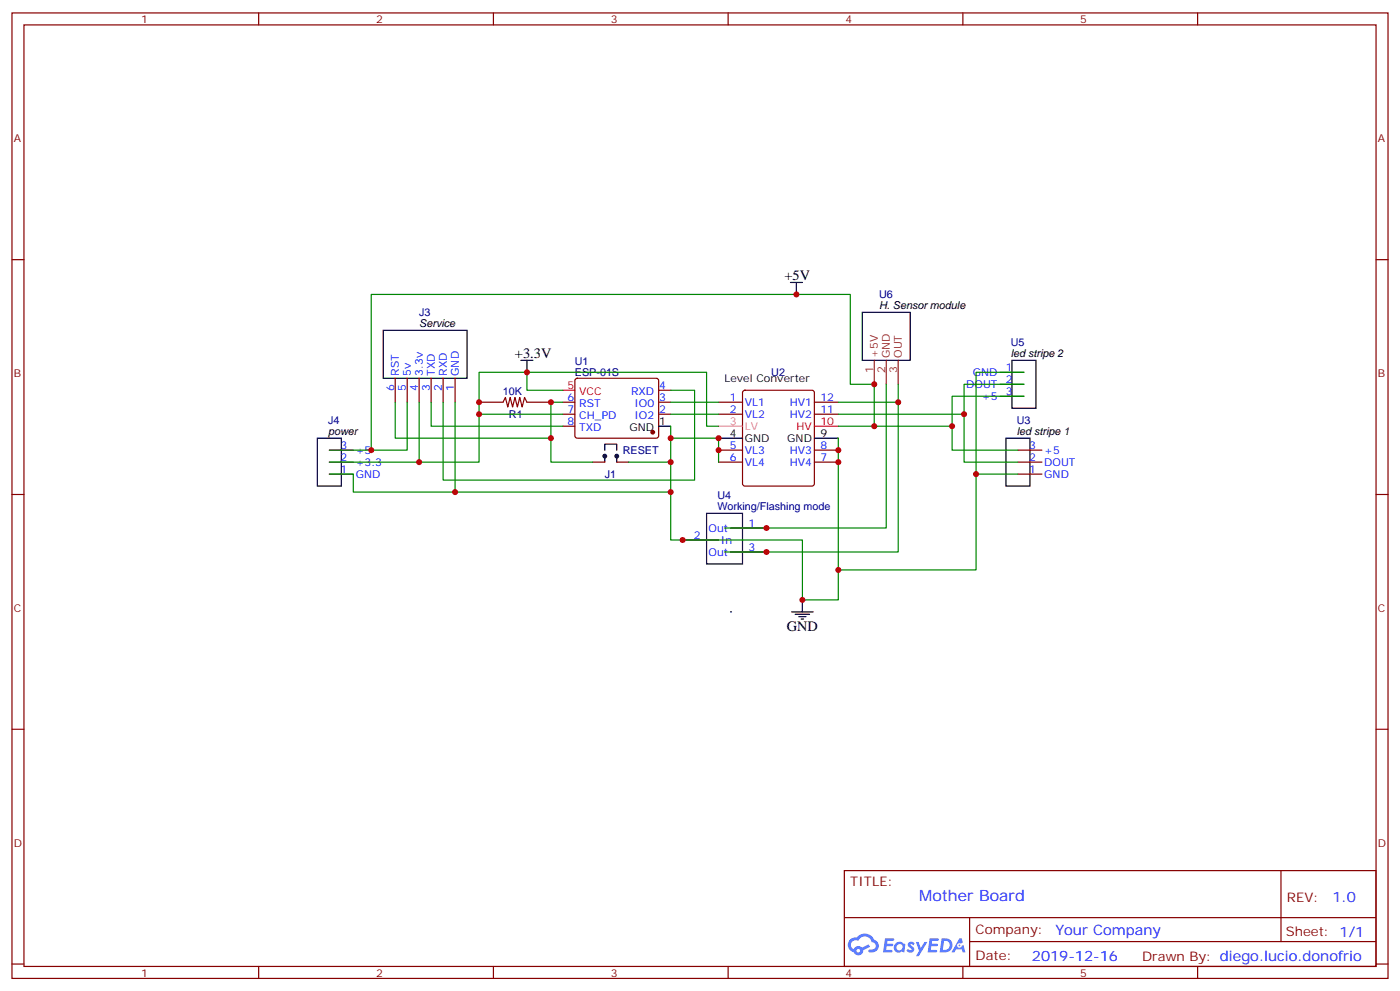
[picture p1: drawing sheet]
<svg xmlns="http://www.w3.org/2000/svg" width="412mm" height="292mm" viewBox="0 0 412 292" stroke-linecap="round" stroke-linejoin="round" font-family="sans-serif">
<g fill="none" stroke="#870000" stroke-width=".35">
<path d="M3.5 3.8h405.4v284.3h-405.4zM7.1 7.3h398.2v277.3h-398.2zM76.2 3.8v3.5M145.3 3.8v3.5M214.5 3.8v3.5M283.6 3.8v3.5M352.8 3.8v3.5M3.5 76.5h3.6M405.3 76.5h3.6M3.5 145.6h3.6M405.3 145.6h3.6M3.5 214.8h3.6"/>
<path d="M405.3 214.8h3.6M248.7 256.4h156.6v28.2h-156.6zM377.3 256.4v20.9M248.7 270.2h156.5M285.6 277.3h119.6M285.6 270.2v14.2M3.5 283.9h3.6M76.2 284.6v3.5M145.3 284.6v3.5M214.5 284.6v3.5M283.6 284.6v3.5M352.8 284.6v3.5"/>
<path d="M405.3 283.9h3.6"/>
</g>
<g fill="#5487ff">
<path d="M267.7 277.6a1.22 1.22 0 0 1 1.7 .2l-.4 .6a.47 .47 0 0 0-.3-.4 .47 .47 0 0 0-.5 .2l.1 .2a1.14 1.14 0 0 1 .8 1.8 1.14 1.14 0 0 1-1.9 0l-.2-.2 .5-.6 .7 .5a.29 .29 0 0 0 .3-.3 .29 .29 0 0 0-.2-.3 1.04 1.04 0 0 1-.6-1.7z"/>
<path d="M260.7 276.3h2.4l.3 .2-.2 .5-1.8 .1-.1 .8h1.5l.3 .4-.3 .4h-1.6l-.2 1.1h1.7l.2 .3-.2 .3-2.6 .1z"/>
<path d="M273.8 276.3h2.4l.3 .2-.1 .5-1.8 .1-.2 .8h1.6l.3 .4-.4 .4h-1.6l-.1 1.1h1.7l.2 .3-.2 .3-2.6 .1z"/>
<path d="M282.6 276.3h.7l.3 1.3-.6 .3a.69 .69 0 0 0-1 .3 .69 .69 0 0 0 .4 .9 .69 .69 0 0 0 .9-.6l.5-.2 .6 2.2h-.8l-.2-.9h-1.8l-.5 .9h-.8z"/>
<path d="M269.8 277.4h.8l.6 1.8 1.1-1.8h.9l-2.6 4.2h-.8l.9-1.5z"/>
<path d="M277.4 276.3l-.6 4.2h1.3a2.11 2.11 0 0 0 2.5-2.1 2.11 2.11 0 0 0-2.5-2.1zM278.1 277.1a1.39 1.39 0 0 1 1.7 1.4 1.39 1.39 0 0 1-1.8 1.3h-.3z"/>
<path d="M263.7 277.9a1.54 1.54 0 0 0-.1 2.2 1.54 1.54 0 0 0 2.2 .1l.6 .3 .3-2.3-.2-.3h-.4a1.49 1.49 0 0 0-2.4 0zM264 278.9a.94 .94 0 0 1 1.8 0 .94 .94 0 0 1-1.8 0z"/>
<path d="M250.4 276.7a2.18 2.18 0 0 0 1.1 3.7 1.44 1.44 0 0 0 1.6 .9 1.44 1.44 0 0 0 1.2-1.4l2-1.1-.5-.7-1.9 1a1.47 1.47 0 0 0-2.4 .4 1.39 1.39 0 0 1-.7-1.9 1.39 1.39 0 0 1 2-.5 2.12 2.12 0 0 1 2.2-1.3 2.12 2.12 0 0 1 1.9 1.7 1.14 1.14 0 0 1 1.1 1.4 1.14 1.14 0 0 1-1.7 .7 .43 .43 0 0 0-.5 .4 .43 .43 0 0 0 .4 .5 1.98 1.98 0 0 0 2.5-1.2 1.98 1.98 0 0 0-1.2-2.6 3.1 3.1 0 0 0-5.3-.6l-.9 .1zM252.3 280a.55 .55 0 0 1 1.1 0 .55 .55 0 0 1-1.1 0z"/>
<circle cx="282.6" cy="278.4" r=".26"/>
</g>
<path d="M112.9 97.3h24.7v14.1h-24.7zM298.1 106.1h7.1v14.1h-7.1zM93.5 129h7v14.2h-7zM178.2 132.6v-1.8h3.5v1.8M181.7 134.3v1.8M296.3 129h7.1v14.2h-7.1z" fill="none" stroke="#000" stroke-width=".35"/>
<g fill="none" stroke="#870000" stroke-width=".35">
<path d="M116.4 111.4v7.1M119.9 111.4v7.1M123.5 111.4v7.1M127 111.4v7.1M130.5 111.4v7.1M134.1 111.4v7.1M294.6 109.6h7M294.6 113.2h7M294.6 116.7h7M97 139.6h7.1M97 136.1h7.1M97 132.6h7.1"/>
<path d="M299.9 139.6h7M299.9 136.1h7M299.9 132.6h7"/>
</g>
<path d="M178.2 134.3v1.8z" fill="#000" stroke="#000" stroke-width=".35"/>
<circle cx="181.7" cy="134.3" r=".53" fill="#333" stroke="#000" stroke-width=".35"/>
<circle cx="178.2" cy="134.3" r=".53" fill="#000" stroke="#000" stroke-width=".35"/>
<g fill="none" stroke="#870000" stroke-width=".35">
<path d="M141.1 118.5h7.1M155.2 118.5h7.1M165.8 118.5h3.5M169.6 111.6l.4-.2h23.3l.5 .2 .2 .5v16.5l-.7 .4h-23.5l-.5-.7v-16.2zM194 118.5h3.6M194 114.9h3.6M211.7 118.5h7M219 115.1l.4-.2h19.8l.5 .2 .2 .5v26.9l-.2 .5-.5 .2h-19.8l-.5-.3-.2-.4v-26.9zM239.9 118.5h7M165.8 122h3.5M165.8 125.5h3.5M174.6 136.1h3.6"/>
<path d="M181.7 136.1h3.5M194 122h3.6M211.7 136.1h7M211.7 122h7M211.7 132.6h7M239.9 136.1h7M239.9 122h7M239.9 132.6h7M201.1 159h7M218.7 155.5h7.1M218.7 162.6h7.1"/>
</g>
<circle cx="192.3" cy="127.3" r=".53" fill="#870000" stroke="#870000" stroke-width=".35"/>
<g fill="none" stroke="#000" stroke-width=".35">
<path d="M232.8 83.2h3.6M234.6 83.2v3.5M254 92h14.1v14.1h-14.1zM153.5 106.1h3.5M155.2 106.1v3.5M194 125.5h3.6M211.7 129h7M239.9 129h7M204.6 159h7.1M208.1 151.2h10.6v14.9h-10.6zM215.2 155.5h3.5M215.2 162.6h3.5"/>
<path d="M236.4 176.7v3.5M233.2 180.2h6.3M234.2 180.9h4.3M235.3 181.6h2.1M236 182.3h.7"/>
</g>
<path d="M165.8 114.9h3.5M239.9 125.5h7" fill="none" stroke="#f00" stroke-width=".35"/>
<path d="M211.7 125.5h7" fill="none" stroke="#f0f" stroke-width=".35"/>
<path d="M257.5 106.1v7.1M261.1 106.1v7.1M264.6 106.1v7.1" fill="none" stroke="#8c2424" stroke-width=".35"/>
<path d="M148.2 118.5l.7-1.4 .7 2.8 .7-2.8 .7 2.8 .7-2.8 .7 2.8 .7-2.8 .7 2.8 .7-2.8 .7 1.4" fill="none" stroke="#900" stroke-width=".35"/>
<circle cx="215.2" cy="180.2" r=".18" fill="#000"/>
<g fill="none" stroke="#008700" stroke-width=".35">
<path d="M116.4 118.5v10.5h45.9M119.9 118.5v14.1h-22.9M123.5 118.5v17.6h-26.5M127 118.5v7h38.8M134.1 118.5v26.4h63.5v-19.4M155.2 109.6h52.9v15.9h3.6M165.8 114.9h-10.6v-5.3h-14.1v12.4h24.7M165.8 118.5h-3.5v17.6h12.3M197.6 114.9h7v26.5h-74.1v-22.9M197.6 118.5h14.1M261.1 113.2v42.3h-47.7M264.6 113.2v5.3h-17.7"/>
<path d="M264.6 118.5v44.1h-51.2M301.6 116.7h-21.1v15.9h19.4M301.6 113.2h-17.6v22.9h15.9M301.6 109.6h-14.1v30h12.4M97 139.6h7.1v5.3h30M141.1 122v14.1h-17.6M185.2 136.1h12.4M197.6 129h14.1v7.1M197.6 122h14.1M246.9 129v47.7h-10.5v-17.7h-38.8v-14.1M246.9 125.5h10.6v-12.3h-7v-26.5h-141.1v45.9M246.9 122h37.1"/>
<path d="M257.5 125.5h23M287.5 139.6v28.3h-40.6"/>
</g>
<g fill="#c00">
<circle cx="257.5" cy="125.5" r=".88"/>
<circle cx="280.5" cy="125.5" r=".88"/>
<circle cx="211.7" cy="129" r=".88"/>
<circle cx="211.7" cy="132.6" r=".88"/>
<circle cx="197.6" cy="144.9" r=".88"/>
<circle cx="197.6" cy="129" r=".88"/>
<circle cx="141.1" cy="122" r=".88"/>
<circle cx="123.5" cy="136.1" r=".88"/>
<circle cx="162.3" cy="129" r=".88"/>
<circle cx="134.1" cy="144.9" r=".88"/>
<circle cx="155.2" cy="109.6" r=".88"/>
<circle cx="162.3" cy="118.5" r=".88"/>
<circle cx="141.1" cy="118.5" r=".88"/>
<circle cx="197.6" cy="136.1" r=".88"/>
<circle cx="264.6" cy="118.5" r=".88"/>
<circle cx="257.5" cy="113.2" r=".88"/>
<circle cx="109.4" cy="132.6" r=".88"/>
<circle cx="234.6" cy="86.7" r=".88"/>
<circle cx="246.9" cy="136.1" r=".88"/>
<circle cx="246.9" cy="132.6" r=".88"/>
<circle cx="236.4" cy="176.7" r=".88"/>
<circle cx="284" cy="122" r=".88"/>
<circle cx="287.5" cy="139.6" r=".88"/>
<circle cx="246.9" cy="167.9" r=".88"/>
<circle cx="225.8" cy="155.5" r=".88"/>
<circle cx="201.1" cy="159" r=".88"/>
<circle cx="225.8" cy="162.6" r=".88"/>
</g>
<text font-size="4.6" fill="#00f" x="270.8" y="265.4">Mother Board</text>
<g font-size="4.2">
<text x="231.1" y="82.5">+5V</text>
<text x="151.7" y="105.4">+3.3V</text>
<text x="231.8" y="185.8">GND</text>
</g>
<g font-size="4.2" fill="#00f">
<text x="392.5" y="265.7">1.0</text>
<text x="310.9" y="275.2">Your Company</text>
<text x="304" y="283">2019-12-16</text>
</g>
<g font-size="3.9" fill="#800">
<text x="250.5" y="261">TITLE:</text>
<text x="379.1" y="265.7">REV:</text>
<text x="287.4" y="275.2">Company:</text>
<text x="378.7" y="275.8">Sheet: 1/1</text>
<text x="287.4" y="282.9">Date:</text>
<text x="336.4" y="282.9">Drawn By: diego.lucio.donofrio</text>
</g>
<g font-size="3.2" fill="#800">
<text x="41.6" y="6.8">1</text>
<text x="110.8" y="6.8">2</text>
<text x="179.9" y="6.8">3</text>
<text x="249.1" y="6.8">4</text>
<text x="318.2" y="6.8">5</text>
<text x="4.1" y="41.9">A</text>
<text x="405.9" y="41.9">A</text>
<text x="4.1" y="111.1">B</text>
<text x="405.9" y="111.1">B</text>
<text x="4.1" y="180.2">C</text>
<text x="405.9" y="180.2">C</text>
<text x="4.1" y="249.3">D</text>
<text x="405.9" y="249.3">D</text>
<text x="41.6" y="287.6">1</text>
<text x="110.8" y="287.6">2</text>
<text x="179.9" y="287.6">3</text>
<text x="249.1" y="287.6">4</text>
<text x="318.2" y="287.6">5</text>
</g>
<g font-size="3.2" fill="#000080">
<text x="259" y="87.8">U6</text>
<text x="123.5" y="93">J3</text>
<text x="297.8" y="101.8">U5</text>
<text x="169.3" y="107.4">U1</text>
<text x="169.3" y="110.9">ESP-01S</text>
<text x="227.2" y="110.7">U2</text>
<text x="148.2" y="116.2">10K</text>
<text x="96.7" y="124.8">J4</text>
<text x="149.9" y="123.2">R1</text>
<text x="299.5" y="124.8">U3</text>
<text x="183.4" y="133.8">RESET</text>
<text x="178.2" y="140.9">J1</text>
<text x="211.3" y="146.9">U4</text>
<text x="211.3" y="150.1">Working/Flashing mode</text>
</g>
<g font-size="3.2">
<text x="258.9" y="90.9">H. Sensor module</text>
<text x="123.5" y="96.2">Service</text>
<text x="297.8" y="105.1">led stripe 2</text>
<text x="213.4" y="112.5">Level Converter</text>
<text x="194.2" y="125.2">1</text>
<text x="96.7" y="128">power</text>
<text x="185.4" y="126.9">GND</text>
<text x="214.9" y="128.7">4</text>
<text x="219.4" y="130.1">GND</text>
<text x="231.9" y="130.1">GND</text>
<text x="241.7" y="128.7">9</text>
<text x="299.5" y="128">led stripe 1</text>
</g>
<g font-size="3.2" fill="#8d2323">
<text x="258.6" y="105.4" transform="rotate(-90 258.6 105.4)">+5V</text>
<text x="262.1" y="105.4" transform="rotate(-90 262.1 105.4)">GND</text>
<text x="265.6" y="105.4" transform="rotate(-90 265.6 105.4)">OUT</text>
<text x="257.2" y="109.9" transform="rotate(-90 257.2 109.9)">1</text>
<text x="260.7" y="109.9" transform="rotate(-90 260.7 109.9)">2</text>
<text x="264.2" y="109.9" transform="rotate(-90 264.2 109.9)">3</text>
</g>
<g font-size="3.2" fill="#00f">
<text x="117.5" y="110.7" transform="rotate(-90 117.5 110.7)">RST</text>
<text x="121" y="110.7" transform="rotate(-90 121 110.7)">5v</text>
<text x="124.5" y="110.7" transform="rotate(-90 124.5 110.7)">3.3v</text>
<text x="128.1" y="110.7" transform="rotate(-90 128.1 110.7)">TXD</text>
<text x="131.6" y="110.7" transform="rotate(-90 131.6 110.7)">RXD</text>
<text x="135.1" y="110.7" transform="rotate(-90 135.1 110.7)">GND</text>
<text x="286.6" y="110.7">GND</text>
<text x="296.3" y="109.3">1</text>
<text x="296.3" y="112.8">2</text>
<text x="116.1" y="115.2" transform="rotate(-90 116.1 115.2)">6</text>
<text x="119.6" y="115.2" transform="rotate(-90 119.6 115.2)">5</text>
<text x="123.1" y="115.2" transform="rotate(-90 123.1 115.2)">4</text>
<text x="126.6" y="115.2" transform="rotate(-90 126.6 115.2)">3</text>
<text x="130.2" y="115.2" transform="rotate(-90 130.2 115.2)">2</text>
<text x="133.7" y="115.2" transform="rotate(-90 133.7 115.2)">1</text>
<text x="167.1" y="118.1">6</text>
<text x="170.6" y="119.9">RST</text>
<text x="185.9" y="116.3">RXD</text>
<text x="186.9" y="119.9">IO0</text>
<text x="194.2" y="118.1">3</text>
<text x="194.2" y="114.6">4</text>
<text x="214.9" y="118.1">1</text>
<text x="219.4" y="119.5">VL1</text>
<text x="232.6" y="119.5">HV1</text>
<text x="241.7" y="118.1">12</text>
<text x="284.6" y="114.2">DOUT</text>
<text x="289.2" y="117.8">+5</text>
<text x="296.3" y="116.3">3</text>
<text x="167.1" y="121.6">7</text>
<text x="167.1" y="125.2">8</text>
<text x="170.6" y="123.4">CH_PD</text>
<text x="186.9" y="123.4">IO2</text>
<text x="194.2" y="121.6">2</text>
<text x="214.9" y="121.6">2</text>
<text x="219.4" y="123">VL2</text>
<text x="232.6" y="123">HV2</text>
<text x="241.7" y="121.6">11</text>
<text x="170.6" y="126.9">TXD</text>
<text x="100.3" y="135.7">2</text>
<text x="100.3" y="132.2">3</text>
<text x="104.8" y="137.2">+3.3</text>
<text x="104.8" y="133.6">+5</text>
<text x="214.9" y="132.2">5</text>
<text x="214.9" y="135.7">6</text>
<text x="219.4" y="133.6">VL3</text>
<text x="219.4" y="137.2">VL4</text>
<text x="232.6" y="137.2">HV4</text>
<text x="232.6" y="133.6">HV3</text>
<text x="241.7" y="135.7">7</text>
<text x="241.7" y="132.2">8</text>
<text x="303.1" y="135.7">2</text>
<text x="303.1" y="132.2">3</text>
<text x="307.6" y="137.2">DOUT</text>
<text x="307.6" y="133.6">+5</text>
<text x="100.3" y="139.3">1</text>
<text x="104.8" y="140.7">GND</text>
<text x="303.1" y="139.3">1</text>
<text x="307.6" y="140.7">GND</text>
<text x="220.5" y="155.2">1</text>
<text x="204.4" y="158.7">2</text>
<text x="208.7" y="156.6">Out</text>
<text x="212.4" y="160.1">In</text>
<text x="208.7" y="163.6">Out</text>
<text x="220.5" y="162.2">3</text>
</g>
<g font-size="3.2" fill="#f00">
<text x="167.1" y="114.6">5</text>
<text x="170.6" y="116.3">VCC</text>
<text x="241.7" y="125.2">10</text>
<text x="234.6" y="126.6">HV</text>
</g>
<g font-size="3.2" fill="#f0f">
<text x="214.9" y="125.2">3</text>
<text x="219.4" y="126.6">LV</text>
</g>
</svg>
